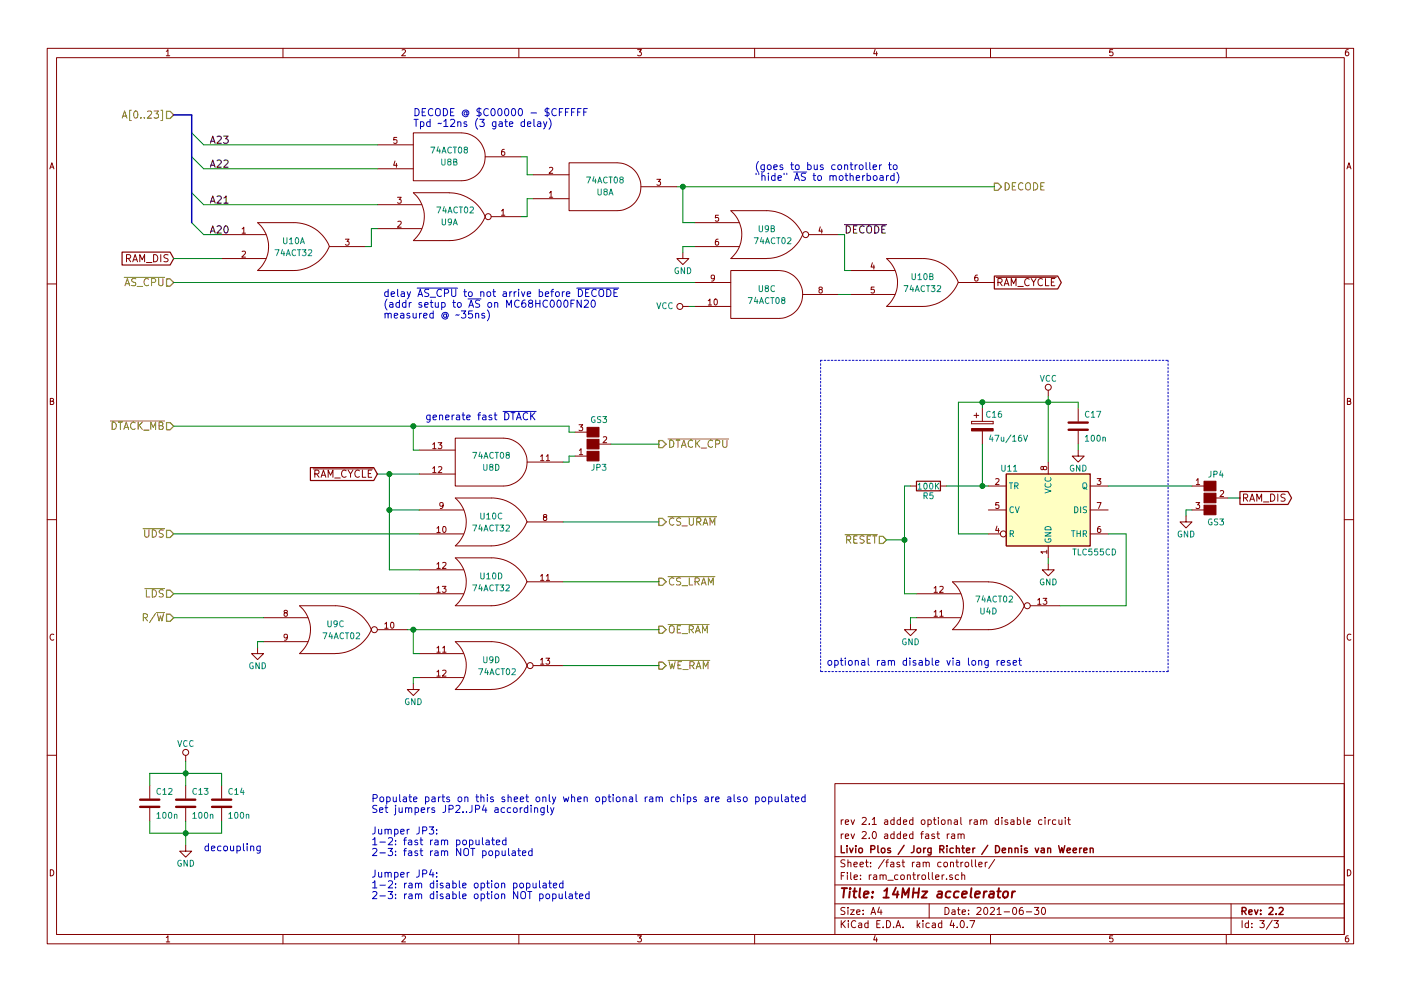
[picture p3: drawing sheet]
EESchema Schematic File Version 2
LIBS:power
LIBS:device
LIBS:switches
LIBS:relays
LIBS:motors
LIBS:transistors
LIBS:conn
LIBS:linear
LIBS:regul
LIBS:74xx
LIBS:cmos4000
LIBS:adc-dac
LIBS:memory
LIBS:xilinx
LIBS:microcontrollers
LIBS:dsp
LIBS:microchip
LIBS:analog_switches
LIBS:motorola
LIBS:texas
LIBS:intel
LIBS:audio
LIBS:interface
LIBS:digital-audio
LIBS:philips
LIBS:display
LIBS:cypress
LIBS:siliconi
LIBS:opto
LIBS:atmel
LIBS:contrib
LIBS:valves
LIBS:Dennis
LIBS:14MHz_Accelerator_V2_2-cache
EELAYER 25 0
EELAYER END
$Descr A4 11693 8268
encoding utf-8
Sheet 3 3
Title "14MHz accelerator"
Date "2021-06-30"
Rev "2.2"
Comp "Livio Plos / Jorg Richter / Dennis van Weeren"
Comment1 "rev 2.0 added fast ram"
Comment2 "rev 2.1 added optional ram disable circuit"
Comment3 ""
Comment4 ""
$EndDescr
$Comp
L 74HCT08 U8
U 1 1
P 5050 1550
F 0 "U8" H 5050 1600 50  0000 C CNN
F 1 "74ACT08" H 5050 1500 50  0000 C CNN
F 2 "Housings_SOIC:SOIC-14_3.9x8.7mm_Pitch1.27mm" H 5050 1550 50  0001 C CNN
F 3 "" H 5050 1550 50  0001 C CNN
	1    5050 1550
	1    0    0    1   
$EndComp
$Comp
L 74HCT08 U8
U 2 1
P 3750 1300
F 0 "U8" H 3750 1350 50  0000 C CNN
F 1 "74ACT08" H 3750 1250 50  0000 C CNN
F 2 "Housings_SOIC:SOIC-14_3.9x8.7mm_Pitch1.27mm" H 3750 1300 50  0001 C CNN
F 3 "" H 3750 1300 50  0001 C CNN
	2    3750 1300
	1    0    0    1   
$EndComp
$Comp
L 74HCT08 U8
U 3 1
P 6400 2450
F 0 "U8" H 6400 2500 50  0000 C CNN
F 1 "74ACT08" H 6400 2400 50  0000 C CNN
F 2 "Housings_SOIC:SOIC-14_3.9x8.7mm_Pitch1.27mm" H 6400 2450 50  0001 C CNN
F 3 "" H 6400 2450 50  0001 C CNN
	3    6400 2450
	1    0    0    -1  
$EndComp
$Comp
L 74HCT08 U8
U 4 1
P 4100 3850
F 0 "U8" H 4100 3900 50  0000 C CNN
F 1 "74ACT08" H 4100 3800 50  0000 C CNN
F 2 "Housings_SOIC:SOIC-14_3.9x8.7mm_Pitch1.27mm" H 4100 3850 50  0001 C CNN
F 3 "" H 4100 3850 50  0001 C CNN
	4    4100 3850
	1    0    0    1   
$EndComp
$Comp
L 74HCT32 U10
U 2 1
P 7700 2350
F 0 "U10" H 7700 2400 50  0000 C CNN
F 1 "74ACT32" H 7700 2300 50  0000 C CNN
F 2 "Housings_SOIC:SOIC-14_3.9x8.7mm_Pitch1.27mm" H 7700 2350 50  0001 C CNN
F 3 "" H 7700 2350 50  0001 C CNN
	2    7700 2350
	1    0    0    -1  
$EndComp
$Comp
L 74HCT32 U10
U 1 1
P 2450 2050
F 0 "U10" H 2450 2100 50  0000 C CNN
F 1 "74ACT32" H 2450 2000 50  0000 C CNN
F 2 "Housings_SOIC:SOIC-14_3.9x8.7mm_Pitch1.27mm" H 2450 2050 50  0001 C CNN
F 3 "" H 2450 2050 50  0001 C CNN
	1    2450 2050
	1    0    0    -1  
$EndComp
$Comp
L 74HCT32 U10
U 4 1
P 4100 4850
F 0 "U10" H 4100 4900 50  0000 C CNN
F 1 "74ACT32" H 4100 4800 50  0000 C CNN
F 2 "Housings_SOIC:SOIC-14_3.9x8.7mm_Pitch1.27mm" H 4100 4850 50  0001 C CNN
F 3 "" H 4100 4850 50  0001 C CNN
	4    4100 4850
	1    0    0    -1  
$EndComp
$Comp
L 74HCT32 U10
U 3 1
P 4100 4350
F 0 "U10" H 4100 4400 50  0000 C CNN
F 1 "74ACT32" H 4100 4300 50  0000 C CNN
F 2 "Housings_SOIC:SOIC-14_3.9x8.7mm_Pitch1.27mm" H 4100 4350 50  0001 C CNN
F 3 "" H 4100 4350 50  0001 C CNN
	3    4100 4350
	1    0    0    -1  
$EndComp
Text Notes 3450 1050 0    60   ~ 0
DECODE @ $C00000 - $CFFFFF\nTpd ~~12ns (3 gate delay)\n
$Comp
L GND #PWR029
U 1 1
P 2150 5400
F 0 "#PWR029" H 2150 5150 50  0001 C CNN
F 1 "GND" H 2150 5250 50  0000 C CNN
F 2 "" H 2150 5400 50  0001 C CNN
F 3 "" H 2150 5400 50  0001 C CNN
	1    2150 5400
	1    0    0    -1  
$EndComp
Text Notes 3200 2650 0    60   ~ 0
delay ~AS_CPU~ to not arrive before ~DECODE~\n(addr setup to ~AS~ on MC68HC000FN20\nmeasured @ ~~35ns)
$Comp
L VCC #PWR030
U 1 1
P 5750 2550
F 0 "#PWR030" H 5750 2400 50  0001 C CNN
F 1 "VCC" V 5750 2750 50  0000 C CNN
F 2 "" H 5750 2550 50  0001 C CNN
F 3 "" H 5750 2550 50  0001 C CNN
	1    5750 2550
	0    -1   -1   0   
$EndComp
$Comp
L C C13
U 1 1
P 1550 6700
F 0 "C13" H 1600 6800 50  0000 L CNN
F 1 "100n" H 1600 6600 50  0000 L CNN
F 2 "Capacitors_SMD:C_0805_HandSoldering" H 1588 6550 50  0001 C CNN
F 3 "" H 1550 6700 50  0001 C CNN
	1    1550 6700
	1    0    0    -1  
$EndComp
$Comp
L C C14
U 1 1
P 1850 6700
F 0 "C14" H 1900 6800 50  0000 L CNN
F 1 "100n" H 1900 6600 50  0000 L CNN
F 2 "Capacitors_SMD:C_0805_HandSoldering" H 1888 6550 50  0001 C CNN
F 3 "" H 1850 6700 50  0001 C CNN
	1    1850 6700
	1    0    0    -1  
$EndComp
$Comp
L C C12
U 1 1
P 1250 6700
F 0 "C12" H 1300 6800 50  0000 L CNN
F 1 "100n" H 1300 6600 50  0000 L CNN
F 2 "Capacitors_SMD:C_0805_HandSoldering" H 1288 6550 50  0001 C CNN
F 3 "" H 1250 6700 50  0001 C CNN
	1    1250 6700
	1    0    0    -1  
$EndComp
$Comp
L GND #PWR031
U 1 1
P 1550 7050
F 0 "#PWR031" H 1550 6800 50  0001 C CNN
F 1 "GND" H 1550 6900 50  0000 C CNN
F 2 "" H 1550 7050 50  0001 C CNN
F 3 "" H 1550 7050 50  0001 C CNN
	1    1550 7050
	1    0    0    -1  
$EndComp
$Comp
L VCC #PWR032
U 1 1
P 1550 6350
F 0 "#PWR032" H 1550 6200 50  0001 C CNN
F 1 "VCC" H 1550 6500 50  0000 C CNN
F 2 "" H 1550 6350 50  0001 C CNN
F 3 "" H 1550 6350 50  0001 C CNN
	1    1550 6350
	1    0    0    -1  
$EndComp
Text Notes 1700 7100 0    60   ~ 0
decoupling
$Comp
L 74HCT02 U9
U 1 1
P 3750 1800
F 0 "U9" H 3750 1850 50  0000 C CNN
F 1 "74ACT02" H 3800 1750 50  0000 C CNN
F 2 "Housings_SOIC:SOIC-14_3.9x8.7mm_Pitch1.27mm" H 3750 1800 50  0001 C CNN
F 3 "" H 3750 1800 50  0001 C CNN
	1    3750 1800
	1    0    0    1   
$EndComp
$Comp
L 74HCT02 U9
U 2 1
P 6400 1950
F 0 "U9" H 6400 2000 50  0000 C CNN
F 1 "74ACT02" H 6450 1900 50  0000 C CNN
F 2 "Housings_SOIC:SOIC-14_3.9x8.7mm_Pitch1.27mm" H 6400 1950 50  0001 C CNN
F 3 "" H 6400 1950 50  0001 C CNN
	2    6400 1950
	1    0    0    -1  
$EndComp
$Comp
L 74HCT02 U9
U 4 1
P 4100 5550
F 0 "U9" H 4100 5600 50  0000 C CNN
F 1 "74ACT02" H 4150 5500 50  0000 C CNN
F 2 "Housings_SOIC:SOIC-14_3.9x8.7mm_Pitch1.27mm" H 4100 5550 50  0001 C CNN
F 3 "" H 4100 5550 50  0001 C CNN
	4    4100 5550
	1    0    0    -1  
$EndComp
$Comp
L 74HCT02 U9
U 3 1
P 2800 5250
F 0 "U9" H 2800 5300 50  0000 C CNN
F 1 "74ACT02" H 2850 5200 50  0000 C CNN
F 2 "Housings_SOIC:SOIC-14_3.9x8.7mm_Pitch1.27mm" H 2800 5250 50  0001 C CNN
F 3 "" H 2800 5250 50  0001 C CNN
	3    2800 5250
	1    0    0    -1  
$EndComp
Entry Wire Line
	1600 1100 1700 1200
Entry Wire Line
	1600 1300 1700 1400
Entry Wire Line
	1600 1600 1700 1700
Entry Wire Line
	1600 1850 1700 1950
Text Label 1750 1200 0    60   ~ 0
A23
Text Label 1750 1400 0    60   ~ 0
A22
Text Label 1750 1700 0    60   ~ 0
A21
Text Label 1750 1950 0    60   ~ 0
A20
Text HLabel 1450 950  0    60   Input ~ 0
A[0..23]
Text HLabel 1450 3550 0    60   Input ~ 0
~DTACK_MB
Text HLabel 1450 4450 0    60   Input ~ 0
~UDS
Text HLabel 1450 4950 0    60   Input ~ 0
~LDS
Text HLabel 1450 5150 0    60   Input ~ 0
R/~W
Text HLabel 5500 3700 2    60   Output ~ 0
~DTACK_CPU
Text HLabel 5500 4350 2    60   Output ~ 0
~CS_URAM
Text HLabel 5500 4850 2    60   Output ~ 0
~CS_LRAM
Text HLabel 5500 5250 2    60   Output ~ 0
~OE_RAM
Text HLabel 5500 5550 2    60   Output ~ 0
~WE_RAM
Text HLabel 1450 2350 0    60   Input ~ 0
~AS_CPU
Text HLabel 8300 1550 2    60   Output ~ 0
DECODE
$Comp
L GS3 JP3
U 1 1
P 4950 3700
F 0 "JP3" H 5000 3900 50  0000 C CNN
F 1 "GS3" H 5000 3501 50  0000 C CNN
F 2 "Connectors:GS3" V 5038 3626 50  0001 C CNN
F 3 "" H 4950 3700 50  0001 C CNN
	1    4950 3700
	1    0    0    1   
$EndComp
$Comp
L GND #PWR033
U 1 1
P 5700 2100
F 0 "#PWR033" H 5700 1850 50  0001 C CNN
F 1 "GND" H 5700 1950 50  0000 C CNN
F 2 "" H 5700 2100 50  0001 C CNN
F 3 "" H 5700 2100 50  0001 C CNN
	1    5700 2100
	1    0    0    -1  
$EndComp
Text GLabel 8300 2350 2    60   Output ~ 0
~RAM_CYCLE
Text GLabel 3150 3950 0    60   Input ~ 0
~RAM_CYCLE
Text Label 7050 1950 0    60   ~ 0
~DECODE
$Comp
L TLC555CD U11
U 1 1
P 8750 4250
F 0 "U11" H 8350 4600 50  0000 L CNN
F 1 "TLC555CD" H 8950 3900 50  0000 L CNN
F 2 "Housings_SOIC:SOIC-8_3.9x4.9mm_Pitch1.27mm" H 8750 4250 50  0001 C CNN
F 3 "" H 8750 4250 50  0001 C CNN
	1    8750 4250
	1    0    0    -1  
$EndComp
$Comp
L GND #PWR034
U 1 1
P 7600 5200
F 0 "#PWR034" H 7600 4950 50  0001 C CNN
F 1 "GND" H 7600 5050 50  0000 C CNN
F 2 "" H 7600 5200 50  0001 C CNN
F 3 "" H 7600 5200 50  0001 C CNN
	1    7600 5200
	-1   0    0    -1  
$EndComp
$Comp
L R R5
U 1 1
P 7750 4050
F 0 "R5" V 7830 4050 50  0000 C CNN
F 1 "100K" V 7750 4050 50  0000 C CNN
F 2 "Resistors_SMD:R_0805_HandSoldering" V 7680 4050 50  0001 C CNN
F 3 "" H 7750 4050 50  0001 C CNN
	1    7750 4050
	0    1    1    0   
$EndComp
$Comp
L CP C16
U 1 1
P 8200 3550
F 0 "C16" H 8225 3650 50  0000 L CNN
F 1 "47u/16V" H 8250 3450 50  0000 L CNN
F 2 "Capacitors_THT:CP_Radial_D6.3mm_P2.50mm" H 8238 3400 50  0001 C CNN
F 3 "" H 8200 3550 50  0001 C CNN
	1    8200 3550
	1    0    0    -1  
$EndComp
$Comp
L C C17
U 1 1
P 9000 3550
F 0 "C17" H 9050 3650 50  0000 L CNN
F 1 "100n" H 9050 3450 50  0000 L CNN
F 2 "Capacitors_SMD:C_0805_HandSoldering" H 9038 3400 50  0001 C CNN
F 3 "" H 9000 3550 50  0001 C CNN
	1    9000 3550
	1    0    0    -1  
$EndComp
$Comp
L GND #PWR035
U 1 1
P 9000 3750
F 0 "#PWR035" H 9000 3500 50  0001 C CNN
F 1 "GND" H 9000 3600 50  0000 C CNN
F 2 "" H 9000 3750 50  0001 C CNN
F 3 "" H 9000 3750 50  0001 C CNN
	1    9000 3750
	1    0    0    -1  
$EndComp
$Comp
L VCC #PWR036
U 1 1
P 8750 3300
F 0 "#PWR036" H 8750 3150 50  0001 C CNN
F 1 "VCC" H 8750 3450 50  0000 C CNN
F 2 "" H 8750 3300 50  0001 C CNN
F 3 "" H 8750 3300 50  0001 C CNN
	1    8750 3300
	1    0    0    -1  
$EndComp
$Comp
L GND #PWR037
U 1 1
P 8750 4700
F 0 "#PWR037" H 8750 4450 50  0001 C CNN
F 1 "GND" H 8750 4550 50  0000 C CNN
F 2 "" H 8750 4700 50  0001 C CNN
F 3 "" H 8750 4700 50  0001 C CNN
	1    8750 4700
	1    0    0    -1  
$EndComp
Text GLabel 10350 4150 2    60   Output ~ 0
RAM_DIS
Text GLabel 1450 2150 0    60   Input ~ 0
RAM_DIS
Text HLabel 7400 4500 0    60   Input ~ 0
~RESET
$Comp
L 74HCT02 U4
U 4 1
P 8250 5050
F 0 "U4" H 8250 5100 50  0000 C CNN
F 1 "74ACT02" H 8300 5000 50  0000 C CNN
F 2 "Housings_SOIC:SOIC-14_3.9x8.7mm_Pitch1.27mm" H 8250 5050 50  0001 C CNN
F 3 "" H 8250 5050 50  0001 C CNN
	4    8250 5050
	1    0    0    1   
$EndComp
Wire Wire Line
	7100 2450 7000 2450
Wire Wire Line
	4350 1300 4400 1300
Wire Wire Line
	4400 1300 4400 1450
Wire Wire Line
	4400 1450 4450 1450
Wire Wire Line
	4350 1800 4400 1800
Wire Wire Line
	4400 1800 4400 1650
Wire Wire Line
	4400 1650 4450 1650
Wire Wire Line
	3150 1700 1700 1700
Wire Wire Line
	3150 1400 1700 1400
Wire Wire Line
	3150 1200 1700 1200
Wire Wire Line
	5650 1550 8300 1550
Wire Wire Line
	1450 2350 5800 2350
Wire Wire Line
	5800 2550 5750 2550
Wire Wire Line
	2200 5350 2150 5350
Wire Wire Line
	2150 5350 2150 5400
Wire Wire Line
	3400 5250 5500 5250
Wire Wire Line
	1450 5150 2200 5150
Wire Wire Line
	5500 4350 4700 4350
Wire Wire Line
	5500 4850 4700 4850
Wire Wire Line
	3500 4450 1450 4450
Wire Wire Line
	3500 4950 1450 4950
Wire Wire Line
	3250 4750 3500 4750
Wire Wire Line
	3250 4250 3500 4250
Connection ~ 3250 4250
Wire Wire Line
	1250 6850 1250 6950
Wire Wire Line
	1250 6950 1850 6950
Wire Wire Line
	1850 6950 1850 6850
Wire Wire Line
	1250 6550 1250 6450
Wire Wire Line
	1250 6450 1850 6450
Wire Wire Line
	1850 6450 1850 6550
Wire Wire Line
	1550 6350 1550 6550
Connection ~ 1550 6450
Wire Wire Line
	1550 6850 1550 7050
Connection ~ 1550 6950
Wire Bus Line
	1600 950  1600 1850
Wire Bus Line
	1600 950  1450 950 
Connection ~ 5700 1550
Wire Wire Line
	5500 3700 5100 3700
Wire Wire Line
	1850 1950 1700 1950
Wire Wire Line
	1850 2150 1450 2150
Wire Wire Line
	3100 2050 3100 1900
Wire Wire Line
	3100 1900 3150 1900
Wire Wire Line
	3100 2050 3050 2050
Wire Wire Line
	5700 1550 5700 1850
Wire Wire Line
	5700 1850 5800 1850
Wire Wire Line
	5800 2050 5700 2050
Wire Wire Line
	5700 2050 5700 2100
Wire Wire Line
	7000 1950 7050 1950
Wire Wire Line
	7100 2250 7050 2250
Wire Wire Line
	7050 2250 7050 1950
Wire Wire Line
	4800 3800 4750 3800
Wire Wire Line
	4750 3800 4750 3850
Wire Wire Line
	4750 3850 4700 3850
Wire Wire Line
	4800 3600 4750 3600
Wire Wire Line
	4750 3600 4750 3550
Wire Wire Line
	4750 3550 1450 3550
Wire Wire Line
	3500 3750 3450 3750
Wire Wire Line
	3450 3750 3450 3550
Connection ~ 3450 3550
Wire Wire Line
	3150 3950 3500 3950
Wire Wire Line
	3250 3950 3250 4750
Connection ~ 3250 3950
Wire Wire Line
	7650 5150 7600 5150
Wire Wire Line
	7600 5150 7600 5200
Wire Wire Line
	7900 4050 8250 4050
Wire Wire Line
	8750 3300 8750 3850
Wire Wire Line
	9000 3700 9000 3750
Wire Wire Line
	9000 3350 9000 3400
Wire Wire Line
	8750 4650 8750 4700
Wire Wire Line
	7600 4050 7550 4050
Wire Wire Line
	7550 4050 7550 4950
Wire Wire Line
	7550 4950 7650 4950
Wire Wire Line
	8850 5050 9400 5050
Wire Wire Line
	9400 5050 9400 4450
Wire Wire Line
	9400 4450 9250 4450
Wire Wire Line
	8250 4450 8000 4450
Wire Wire Line
	8000 4450 8000 3350
Wire Wire Line
	9250 4050 9950 4050
Wire Wire Line
	8000 3350 9000 3350
Connection ~ 8750 3350
Wire Wire Line
	8200 3400 8200 3350
Connection ~ 8200 3350
Wire Wire Line
	8200 3700 8200 4050
Connection ~ 8200 4050
Wire Wire Line
	7400 4500 7550 4500
Connection ~ 7550 4500
Wire Wire Line
	3500 5450 3450 5450
Wire Wire Line
	3450 5450 3450 5250
Connection ~ 3450 5250
Wire Wire Line
	5500 5550 4700 5550
$Comp
L GND #PWR038
U 1 1
P 3450 5700
F 0 "#PWR038" H 3450 5450 50  0001 C CNN
F 1 "GND" H 3450 5550 50  0000 C CNN
F 2 "" H 3450 5700 50  0001 C CNN
F 3 "" H 3450 5700 50  0001 C CNN
	1    3450 5700
	1    0    0    -1  
$EndComp
Wire Wire Line
	3500 5650 3450 5650
Wire Wire Line
	3450 5650 3450 5700
$Comp
L GS3 JP4
U 1 1
P 10100 4150
F 0 "JP4" H 10150 4350 50  0000 C CNN
F 1 "GS3" H 10150 3951 50  0000 C CNN
F 2 "Connectors:GS3" V 10188 4076 50  0001 C CNN
F 3 "" H 10100 4150 50  0001 C CNN
	1    10100 4150
	1    0    0    -1  
$EndComp
Wire Wire Line
	10350 4150 10250 4150
Wire Wire Line
	9950 4250 9900 4250
Wire Wire Line
	9900 4250 9900 4300
$Comp
L GND #PWR039
U 1 1
P 9900 4300
F 0 "#PWR039" H 9900 4050 50  0001 C CNN
F 1 "GND" H 9900 4150 50  0000 C CNN
F 2 "" H 9900 4300 50  0001 C CNN
F 3 "" H 9900 4300 50  0001 C CNN
	1    9900 4300
	1    0    0    -1  
$EndComp
Wire Notes Line
	6850 3000 9750 3000
Wire Notes Line
	9750 3000 9750 5600
Wire Notes Line
	9750 5600 6850 5600
Wire Notes Line
	6850 5600 6850 3000
Text Notes 6900 5550 0    60   ~ 0
optional ram disable via long reset
Text Notes 6300 1500 0    60   ~ 0
(goes to bus controller to \n"hide" ~AS~ to motherboard)
Text Notes 3550 3500 0    60   ~ 0
generate fast ~DTACK~
Text Notes 3100 7500 0    60   ~ 0
Populate parts on this sheet only when optional ram chips are also populated\nSet jumpers JP2..JP4 accordingly\n\nJumper JP3:\n1-2: fast ram populated\n2-3: fast ram NOT populated\n\nJumper JP4:\n1-2: ram disable option populated\n2-3: ram disable option NOT populated
$EndSCHEMATC
